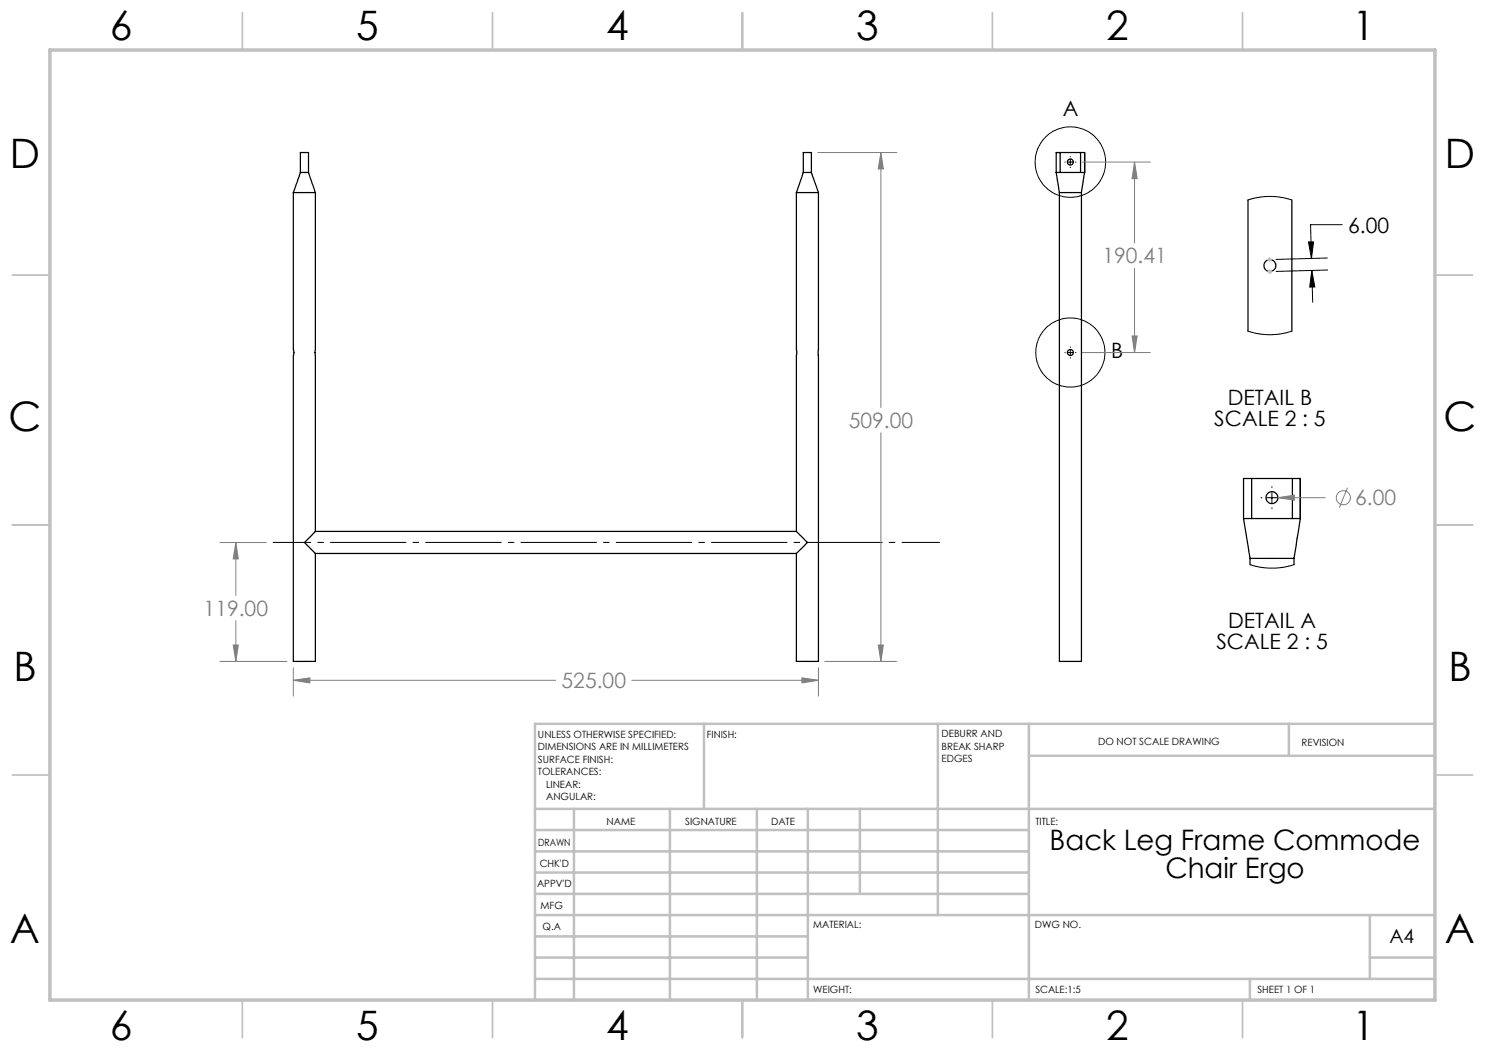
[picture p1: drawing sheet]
<svg xmlns="http://www.w3.org/2000/svg" width="297mm" height="210mm" viewBox="0 0 297 210" stroke-linecap="round" stroke-linejoin="round" font-family="sans-serif">
<g fill="none" stroke="#000" stroke-width=".25">
<path d="M58.7 38.5h4.4M58.7 38.5v31.4M60.1 34.5l-1.4 4M60.1 34.5v-4h1.6v4M60.1 34.5h1.6M61.7 34.5l1.4 4M63.1 38.5v67.8M159.3 38.5h4.4M159.3 38.5v67.8M160.7 34.5l-1.4 4M160.7 34.5v-4h1.6v4M160.7 34.5h1.6"/>
<path d="M162.3 34.5l1.4 4M163.7 38.5v93.8h-4.4v-21.6M211.2 34.5l.7 4M211.2 34.5h.8M211.9 38.5h4.4M211.9 38.5v93.8h4.4v-93.8M212 30.5h-.8v4M212 34.5h4.1M212 30.5v4M212 30.5h4.1M216.1 34.5h.8M216.1 30.5h.8v4"/>
<path d="M216.1 30.5v4M216.9 34.5l-.6 4M249.6 40v26.2M258.4 40v26.2M58.7 71.1v61.2h4.4v-21.6M58.7 69.9v1.2M250.3 95.7h-1.6v8M250.3 95.7v8M250.3 95.7h8.2M258.5 95.7h1.6v8M258.5 95.7v8M63.1 106.3l-2.2 2.2 2.2 2.2"/>
<path d="M63.1 110.7h96.2M63.1 106.3h96.2M159.3 106.3l2.2 2.2-2.2 2.2M248.7 103.7l1.3 8M248.7 103.7h1.6M250 111.7h8.8M250 111.7v1.2M250.3 103.7h8.2M258.5 103.7h1.6M258.8 111.7v1.2M260.1 103.7l-1.3 8"/>
<circle cx="214.1" cy="32.4" r=".6"/>
<circle cx="254" cy="53.1" r="1.2"/>
<circle cx="214.1" cy="70.5" r=".6"/>
<circle cx="254.4" cy="99.5" r="1.2"/>
</g>
<g fill="none" stroke="#000" stroke-width=".2">
<path d="M213 32.4h.1M213.6 32.4h1M214.1 31.3v.1M214.1 31.9v1M214.1 33.4v.1M215.1 32.4h.1M249.6 40l2-.5 1.6-.2 2.7 .1 2.5 .6M261.7 48.4h1l-.4 3.3zM262.4 54.1l.1 6.4M262.4 54.1l.6 3.3h-1.1zM265.5 51.6l-10.3 .3M265.5 54l-10.3 .3"/>
<path d="M268.5 44.9h-6.4l.2 6.8M213 70.5h.1M213.6 70.5h1M214.1 69.4v.1M214.1 70v1M214.1 71.5v.1M215.1 70.5h.1M249.6 66.2l1.4 .4 2.4 .3 2.4-.1 2.6-.6M252.2 99.5h.2M253.4 99.5h2M254.4 97.3v.2M254.4 98.5v2"/>
<path d="M256.4 99.5h.2M250 112.9l1.5 .4 2 .3 2.8-.1 2.5-.6M254.4 101.6v.1"/>
<circle cx="214.1" cy="32.4" r="7.1"/>
<circle cx="214.1" cy="70.5" r="6.9"/>
</g>
<g fill="none" stroke="#808080" stroke-width=".2">
<path d="M163.5 30.5h15.9M176.2 30.5l.5 3.3h-1.1zM176.2 30.5v51M216.5 32.4h13.6M226.9 32.4l.5 3.3h-1zM226.9 32.4v16.2M226.9 53.6v16.9M216.5 70.5h13.6M226.4 67.2h1l-.5 3.3zM176.2 86.6v45.7M255.6 99.5l3.3-.5v1zM255.6 99.5h9.4"/>
<path d="M269.5 97.5l-1.6 4.1M44 108.5h9.3M47.2 108.5l.5 3.3h-1.1zM47.2 108.5v10.6M44 132.3h13.4M46.6 129h1.1l-.5 3.3zM47.2 124.1v8.2M58.7 136.1l3.3-.5v1zM58.7 133.6v5.6M58.7 136.1h52.4M126.4 136.1h37.3M160.4 135.6l3.3 .5-3.3 .5z"/>
<path d="M163.7 133.6v5.6M165 132.3h14.4M175.6 129h1.1l-.5 3.3z"/>
<circle cx="268.7" cy="99.6" r="1.41"/>
</g>
<path d="M253.4 51.9h1M253.5 54.3h1M253.6 51.6l.7 .7M253.6 54l.7 .7M253.9 51.4v1M254 53.8v1M254.3 51.6l-.7 .7M254.3 54l-.7 .7" fill="none" stroke="#c0c0c0" stroke-width=".2"/>
<path d="M188 108.5h-133.4" fill="none" stroke="#000" stroke-width=".2" stroke-dasharray="15.2 1.3 1.3 1.3" stroke-dashoffset="7.6" stroke-linecap="butt"/>
<g fill="none" stroke="#c0c0c0" stroke-width=".35">
<path d="M48.5 2.5v7.5M98.5 2.5v7.5M148.5 2.5v7.5M198.5 2.5v7.5M248.5 2.5v7.5M2.5 55h7.5M287 55h7.5M2.5 105h7.5M287 105h7.5M2.5 155h7.5M287 155h7.5M48.5 200v7.5"/>
<path d="M98.5 200v7.5M148.5 200v7.5M198.5 200v7.5M248.5 200v7.5"/>
</g>
<g fill="none" stroke="#c0c0c0" stroke-width=".5">
<path d="M140.8 144.8v17M187.6 144.8v38.2M205.8 144.8v55.2M205.8 151.2h81.2M257.8 144.8v6.4M287 144.8h-180v55.2M107 161.8h180M107 178.8h98.8M107 174.5h98.8M107 170.3h98.8M107 166h98.8M114.8 161.8v38.2"/>
<path d="M134 161.8v38.2M151.4 161.8v38.2M161.6 161.8v38.2M172 161.8v17M107 195.8h180M107 191.5h54.6M107 187.3h54.6M107 183h180M250 195.8v4.2M274 191.5h13M274 183v12.8"/>
</g>
<path d="M10 10h277v190h-277z" fill="none" stroke="#c0c0c0" stroke-width=".7"/>
<path d="M58.7 136.1l3.3-.5v1zM160.4 135.6l3.3 .5-3.3 .5zM176.2 30.5l.5 3.3h-1.1zM175.6 129h1.1l-.5 3.3zM47.2 108.5l.5 3.3h-1.1zM46.6 129h1.1l-.5 3.3zM226.4 67.2h1l-.5 3.3zM226.9 32.4l.5 3.3h-1zM255.6 99.5l3.3 .5v-1z" fill="#808080"/>
<path d="M262.4 54.1l.6 3.3h-1.1zM261.7 48.4h1l-.4 3.3z" fill="#000"/>
<g font-size="8.1">
<text x="22" y="8">6</text>
<text x="71.2" y="8">5</text>
<text x="121.2" y="8">4</text>
<text x="171.3" y="8">3</text>
<text x="221.3" y="8">2</text>
<text x="270.5" y="8">1</text>
<text x="2" y="33.6">D</text>
<text x="289" y="33.6">D</text>
<text x="1.7" y="86.1">C</text>
<text x="288.7" y="86.1">C</text>
<text x="2.7" y="136.1">B</text>
<text x="289.7" y="136.1">B</text>
<text x="2" y="188.6">A</text>
<text x="289" y="188.6">A</text>
<text x="22" y="208">6</text>
<text x="71.2" y="208">5</text>
<text x="121.2" y="208">4</text>
<text x="171.3" y="208">3</text>
<text x="221.3" y="208">2</text>
<text x="270.5" y="208">1</text>
</g>
<g font-size="5.6">
<text x="209.9" y="169.9">Back Leg Frame Commode</text>
<text x="233.1" y="175.6">Chair Ergo</text>
</g>
<g font-size="4.2">
<text x="212.6" y="23.2">A</text>
<text x="269.7" y="46.5">6.00</text>
<text x="222.3" y="71.7">B</text>
<text x="245.6" y="81">DETAIL B</text>
<text x="242.9" y="85.2">SCALE 2 : 5</text>
<text x="245.6" y="125.6">DETAIL A</text>
<text x="243.3" y="129.8">SCALE 2 : 5</text>
</g>
<g font-size="4.2" fill="#808080">
<text x="220.5" y="52.7">190.41</text>
<text x="169.7" y="85.6">509.00</text>
<text x="271" y="101.1">6.00</text>
<text x="40.7" y="123.2">119.00</text>
<text x="112.3" y="137.7">525.00</text>
</g>
<text font-size="3.9" x="277.9" y="188.5">A4</text>
<g font-size="2">
<text x="107.6" y="147.6">UNLESS OTHERWISE SPECIFIED:</text>
<text x="141.4" y="147.6">FINISH:</text>
<text x="188.3" y="147.5">DEBURR AND</text>
<text x="188.3" y="150">BREAK SHARP</text>
<text x="219.6" y="149">DO NOT SCALE DRAWING</text>
<text x="260.3" y="149.2">REVISION</text>
<text x="107.6" y="150.1">DIMENSIONS ARE IN MILLIMETERS</text>
<text x="107.6" y="152.6">SURFACE FINISH:</text>
<text x="107.6" y="155.1">TOLERANCES:</text>
<text x="188.3" y="152.5">EDGES</text>
<text x="109.2" y="157.6">LINEAR:</text>
<text x="109.2" y="160.1">ANGULAR:</text>
<text x="121.3" y="165">NAME</text>
<text x="137" y="164.9">SIGNATURE</text>
<text x="154.2" y="164.9">DATE</text>
<text x="207.1" y="164.9">TITLE:</text>
<text x="107.6" y="169.1">DRAWN</text>
<text x="107.9" y="173.3">CHK'D</text>
<text x="107.4" y="177.4">APPV'D</text>
<text x="108.1" y="181.8">MFG</text>
<text x="108.5" y="186">Q.A</text>
<text x="162.6" y="185.5">MATERIAL:</text>
<text x="207" y="185.5">DWG NO.</text>
<text x="162.6" y="198.5">WEIGHT:</text>
<text x="207.1" y="198.6">SCALE:1:5</text>
<text x="251.5" y="198.6">SHEET 1 OF 1</text>
</g>
</svg>
